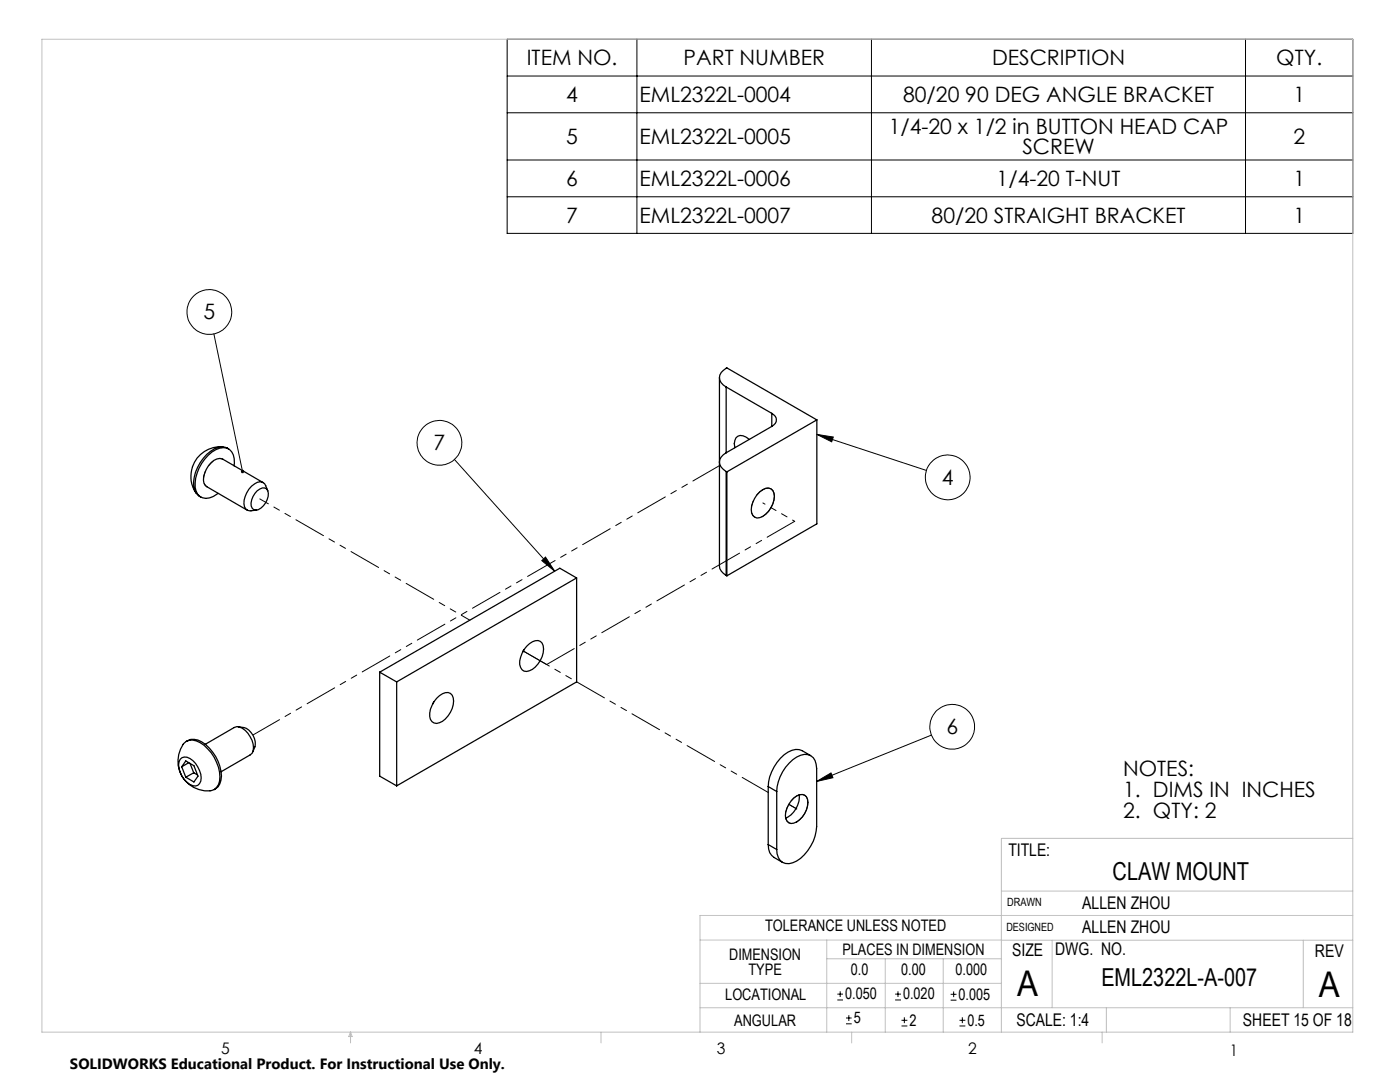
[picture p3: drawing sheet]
<svg xmlns="http://www.w3.org/2000/svg" width="279mm" height="216mm" viewBox="0 0 279 216" stroke-linecap="round" stroke-linejoin="round" font-family="sans-serif">
<g fill="none" stroke="#000" stroke-width=".2">
<path d="M101.2 7.8h168.8v38.8h-168.8zM101.2 15.2h168.8M127.1 7.8v38.8M173.9 7.8v38.8M248.6 7.8v38.8M101.2 22.5h168.8M101.2 31.9h168.8M101.2 39.3h168.8M42.7 66.6l5.7 27.5M90.7 91.7l20 22.3M163 86.7l3.3 .5-.3 1zM163 86.7l21.9 7.2"/>
<path d="M108.1 111.9l.8-.7 1.8 2.8zM163 155.9l2.8-1.7 .4 1zM185.9 146.7l-22.9 9.2M167.1 199.5h1.1M167.1 198.4h1.1M167.7 197.8v1.1M178.6 199.5h1.2M178.6 198.4h1.2M179.2 197.8v1.1M189.7 199.6h1.2M189.7 198.4h1.2M190.3 197.8v1.2"/>
<path d="M168.8 204.3h1.2M168.8 203.1h1.2M169.4 202.6v1.1M179.9 204.7h1.2M179.9 203.6h1.2M180.5 203v1.2M191.5 204.7h1.2M191.5 203.6h1.2M192.1 203v1.2"/>
<circle cx="41.8" cy="62.2" r="4.5"/>
<circle cx="87.7" cy="88.4" r="4.5"/>
<circle cx="189.1" cy="95.3" r="4.5"/>
<circle cx="190" cy="145" r="4.5"/>
</g>
<g fill="none" stroke="#c0c0c0" stroke-width=".2">
<path d="M8.4 7.8h261.6v198.2h-261.6zM199.8 177.8h70.2M270 167.3h-70.2v38.7M139.7 187.6h60.2M139.7 196.2h60.1M165 187.6v18.4M165 191.3h34.8M176.7 191.3v14.7M188.2 191.3v14.7M199.8 187.6h70.2M210 187.6v13.5M260.1 187.6v13.5"/>
<path d="M270 182.7h-130.3v23.3M70 206v2.1M70 206l.3 .8h-.7zM119.9 206v2.1M139.7 201.1h130.3M170 206v2.1M220 206v2.1M220.8 201.1v4.9M245.5 201.1v4.9"/>
</g>
<path d="M48.2 93.8l-.1 .1a.33 .33 0 0 0 0 .4 .33 .33 0 0 0 .4 .1l-.1-.3 .1 .3a.34 .34 0 0 0 .2-.5 .34 .34 0 0 0-.5-.1zM163 86.7l3.3 .5-.3 1zM108.1 111.9l.8-.7 1.8 2.8zM163 155.9l2.8-1.7 .4 1z" fill="#000"/>
<g fill="none" stroke="#000" stroke-width=".25">
<path d="M143.6 75.4v37.6a2.4 2.4 0 0 0 1.3 1.8M144.9 77.2a1.97 1.97 0 0 1-1.3-1.8 1.97 1.97 0 0 1 1.3-1.9l.2-.1 17.9 10.4M144.9 77.2l9.1 5.3M144.9 77.2v13.1M44.5 89.1a5.9 5.9 0 0 0-5.6 3 5.9 5.9 0 0 0 .3 6.3M45.6 89.6a2.84 2.84 0 0 0-3.5 .4 8.4 8.4 0 0 0-3.4 7 2.57 2.57 0 0 0 1.4 2.2M46.7 93a2.97 2.97 0 0 0-1.5-3.6 4.6 4.6 0 0 0-4.3 2.2 7.7 7.7 0 0 0-1.8 6.4 2.26 2.26 0 0 0 3.5 1.1l.9-.6M51.3 97.9a1.27 1.27 0 0 1 2.1 0 3.4 3.4 0 0 1-2.3 3.9 1.14 1.14 0 0 1-1-1.4 4.1 4.1 0 0 1 1.2-2.5zM52.5 96.3l-8.1-4.7a1.89 1.89 0 0 0-2.3 .8 4.6 4.6 0 0 0-1.4 4l.6 .7 8.1 4.7M53.4 97.9l-.4-1a1.31 1.31 0 0 0-2.2-.3 4.7 4.7 0 0 0-2 4.5 1.17 1.17 0 0 0 1.3 .8l1.1-.1M144.9 90.3a1.97 1.97 0 0 0-1.3 1.9 1.97 1.97 0 0 0 1.3 1.9M144.9 94.1l.2 .1"/>
<path d="M144.9 94.1v20.7M145.1 94.2v20.7M149.5 87.7a1.8 1.8 0 0 0-2.6-.3 2.5 2.5 0 0 0-.3 1.9M151.6 98.1a1.75 1.75 0 0 1 2.6-.2 4.1 4.1 0 0 1-1.4 4.7 1.76 1.76 0 0 1-2.6 .3 3.9 3.9 0 0 1 .9-4.2zM154 82.5a1.39 1.39 0 0 1 .9 1.3 1.39 1.39 0 0 1-.9 1.3M154 85.1l-9.1 5.2M154 82.5v2.6M163 83.8v20.7l-17.9 10.4M163 83.8l-17.9 10.4M115.1 115.3l-3.4-1.9-35.9 20.7M115.1 115.3l-35.9 20.8M115.1 115.3v20.8l-35.9 20.7"/>
<path d="M144.9 114.8l.2 .1M75.8 134.1v20.8l3.4 1.9M75.8 134.1l3.4 2M79.2 136.1v20.7M87.1 139.3a2.51 2.51 0 0 1 2.8-.9 3 3 0 0 1 0 3.7 4.1 4.1 0 0 1-2.8 2.3 1.54 1.54 0 0 1-1.3-2.1 5.8 5.8 0 0 1 1.3-3zM104.6 129.7l-.3 .4M105.1 129a2.51 2.51 0 0 1 2.7-1 3 3 0 0 1 0 3.8 3.3 3.3 0 0 1-3.2 2.1 2.11 2.11 0 0 1-.7-2.7l.7-1.6zM35.9 151.5a1.41 1.41 0 0 1 2-.2 4.8 4.8 0 0 1 2.2 4.6 1.31 1.31 0 0 1-2.2 .6 4.6 4.6 0 0 1-2.2-4.5zM36.3 153l.8-1.2 1.6 1 .8 2.1-.8 1.1-1.6-.9M36.3 153l.8 2.1M36.7 148.3a2.41 2.41 0 0 1 3.3-.1 8.3 8.3 0 0 1 3.8 7.7 2.31 2.31 0 0 1-3 1.9 5.9 5.9 0 0 1-4.1-9.5zM37.2 147.9a3.2 3.2 0 0 1 3.8 .7 8.3 8.3 0 0 1 3.1 7.1 2.26 2.26 0 0 1-1.3 1.9"/>
<path d="M37.7 152.2l-1.4 .8M37.9 152.3l.8 1.9M38.7 154.2l.7 .4M38.7 154.2l-1.6 .9M41 148.5l5.7-3.3a1.93 1.93 0 0 1 2.2 .5 4.2 4.2 0 0 1 1.4 4.6l-6.2 3.7M47.6 145a3.3 3.3 0 0 1 2.8 5M86.6 140.1l-.3 .4M153.3 157l1.7 .9M153.3 157v11.5M155 157.9a8.5 8.5 0 0 1 4.8-7.2 2.17 2.17 0 0 1 3.1 1.8l.1 12.4a8.7 8.7 0 0 1-4.8 7.3 2.19 2.19 0 0 1-3.1-1.8l-.1-.9M155 157.9v11.6M158.4 159.2a1.74 1.74 0 0 1 2.5-.2 4.1 4.1 0 0 1-3 5.3 1.44 1.44 0 0 1-1.2-1.6 5.3 5.3 0 0 1 1.7-3.5z"/>
<path d="M159.5 158.6a4.8 4.8 0 0 1-2.7 4.7M161.8 150.8a3.6 3.6 0 0 0-5.3-.2 9.1 9.1 0 0 0-3.2 6.4M153.3 168.5a2.69 2.69 0 0 0 1.2 2.6l1.7 1M153.3 168.5l1.7 1"/>
</g>
<path d="M44.5 91.6a2.8 2.8 0 0 0-3.2 1.8 2.8 2.8 0 0 0 0 3.7" fill="none" stroke="#000" stroke-width=".2" stroke-dasharray="6.3 1.3 1.3 1.3 1.3 1.3" stroke-dashoffset="5.5"/>
<path d="M158.6 104l-49.5 28.6M104.6 129.7l-.3 .4M109.1 132.6l-4.7-2.7M157.4 160.5l1.6 .9" fill="none" stroke="#000" stroke-width=".2" stroke-dasharray="6.3 1.3 1.3 1.3 1.3 1.3"/>
<path d="M154.6 99a1.41 1.41 0 0 0-.7-1.5 1.41 1.41 0 0 0-1.7 .2 4.9 4.9 0 0 0-2.2 4.6 1.34 1.34 0 0 0 2.2 .7 5.1 5.1 0 0 0 2.4-4" fill="none" stroke="#000" stroke-width=".2" stroke-dasharray="6.3 1.3 1.3 1.3 1.3 1.3" stroke-dashoffset="1.3"/>
<path d="M161.3 160.1a1.37 1.37 0 0 0-.7-1.4 1.37 1.37 0 0 0-1.6 .1 4.7 4.7 0 0 0-2.2 4.5 1.3 1.3 0 0 0 2.2 .7 5 5 0 0 0 2.3-3.9" fill="none" stroke="#000" stroke-width=".2" stroke-dasharray="6.3 1.3 1.3 1.3 1.3 1.3" stroke-dashoffset="1.5"/>
<path d="M152.2 100.4l6.4 3.6" fill="none" stroke="#000" stroke-width=".2" stroke-dasharray="6.3 1.3 1.3 1.3 1.3 1.3" stroke-dashoffset="5.9"/>
<path d="M51.8 99.5l42 24.2" fill="none" stroke="#000" stroke-width=".2" stroke-dasharray="6.3 1.3 1.3 1.3 1.3 1.3" stroke-dashoffset="4.4"/>
<path d="M104.4 129.9l48.9 28.2" fill="none" stroke="#000" stroke-width=".2" stroke-dasharray="6.3 1.3 1.3 1.3 1.3 1.3" stroke-dashoffset=".3"/>
<path d="M50.5 146.7l93.1-53.8" fill="none" stroke="#000" stroke-width=".2" stroke-dasharray="6.3 1.3 1.3 1.3 1.3 1.3" stroke-dashoffset=".2"/>
<g font-size="7.1">
<text x="203" y="198.7">A</text>
<text x="263.2" y="198.9">A</text>
</g>
<g font-size="4.9">
<text x="222.1" y="175.7">CLAW MOUNT</text>
<text x="219.8" y="196.7">EML2322L-A-007</text>
</g>
<g font-size="4.2">
<text x="105.1" y="13">ITEM NO.</text>
<text x="136.4" y="13">PART NUMBER</text>
<text x="198" y="13">DESCRIPTION</text>
<text x="254.7" y="13">QTY.</text>
<text x="113" y="20.3">4</text>
<text x="127.6" y="20.3">EML2322L-0004</text>
<text x="180.2" y="20.3">80/20 90 DEG ANGLE BRACKET</text>
<text x="258.1" y="20.3">1</text>
<text x="113" y="28.7">5</text>
<text x="127.6" y="28.7">EML2322L-0005</text>
<text x="177.4" y="26.7">1/4-20 x 1/2 in BUTTON HEAD CAP</text>
<text x="258.1" y="28.7">2</text>
<text x="204" y="30.8">SCREW</text>
<text x="113" y="37.1">6</text>
<text x="127.6" y="37.1">EML2322L-0006</text>
<text x="198.9" y="37.1">1/4-20 T-NUT</text>
<text x="258.1" y="37.1">1</text>
<text x="113" y="44.4">7</text>
<text x="127.6" y="44.4">EML2322L-0007</text>
<text x="185.9" y="44.4">80/20 STRAIGHT BRACKET</text>
<text x="258.1" y="44.4">1</text>
<text x="40.6" y="63.7">5</text>
<text x="86.5" y="89.8">7</text>
<text x="188" y="96.7">4</text>
<text x="188.9" y="146.5">6</text>
<text x="224.2" y="154.8">NOTES:</text>
<text x="224.2" y="158.9">1. DIMS IN INCHES</text>
<text x="224.2" y="163.1">2. QTY: 2</text>
</g>
<g font-size="3.5">
<text x="201.2" y="170.7">TITLE:</text>
<text x="216" y="181.4">ALLEN ZHOU</text>
<text x="202" y="190.7">SIZE</text>
<text x="210.6" y="190.6">DWG. NO.</text>
<text x="216" y="186.2">ALLEN ZHOU</text>
<text x="262.4" y="190.9">REV</text>
<text x="202.9" y="204.6">SCALE: 1:4</text>
<text x="248.1" y="204.6">SHEET 15 OF 18</text>
</g>
<g font-size="3.2">
<text x="152.7" y="185.7">TOLERANCE UNLESS NOTED</text>
<text x="145.5" y="191.5">DIMENSION</text>
<text x="168.1" y="190.5">PLACES IN DIMENSION</text>
<text x="149.4" y="194.6">TYPE</text>
<text x="169.8" y="194.6">0.0</text>
<text x="179.8" y="194.6">0.00</text>
<text x="190.7" y="194.6">0.000</text>
<text x="144.7" y="199.6">LOCATIONAL</text>
<text x="168.7" y="199.4">0.050</text>
<text x="180.2" y="199.4">0.020</text>
<text x="191.3" y="199.5">0.005</text>
<text x="146.5" y="204.6">ANGULAR</text>
<text x="170.4" y="204.2">5</text>
<text x="181.5" y="204.6">2</text>
<text x="193.1" y="204.6">0.5</text>
<text x="44.2" y="210.4">5</text>
<text x="94.6" y="210.3">4</text>
<text x="143.1" y="210.4">3</text>
<text x="193.2" y="210.3">2</text>
<text x="245.4" y="210.6">1</text>
</g>
<text font-size="3" x="14" y="213.3">SOLIDWORKS Educational Product. For Instructional Use Only.</text>
<g font-size="2.3">
<text x="200.8" y="185.7">DESIGNED</text>
<text x="201" y="180.9">DRAWN</text>
</g>
</svg>
